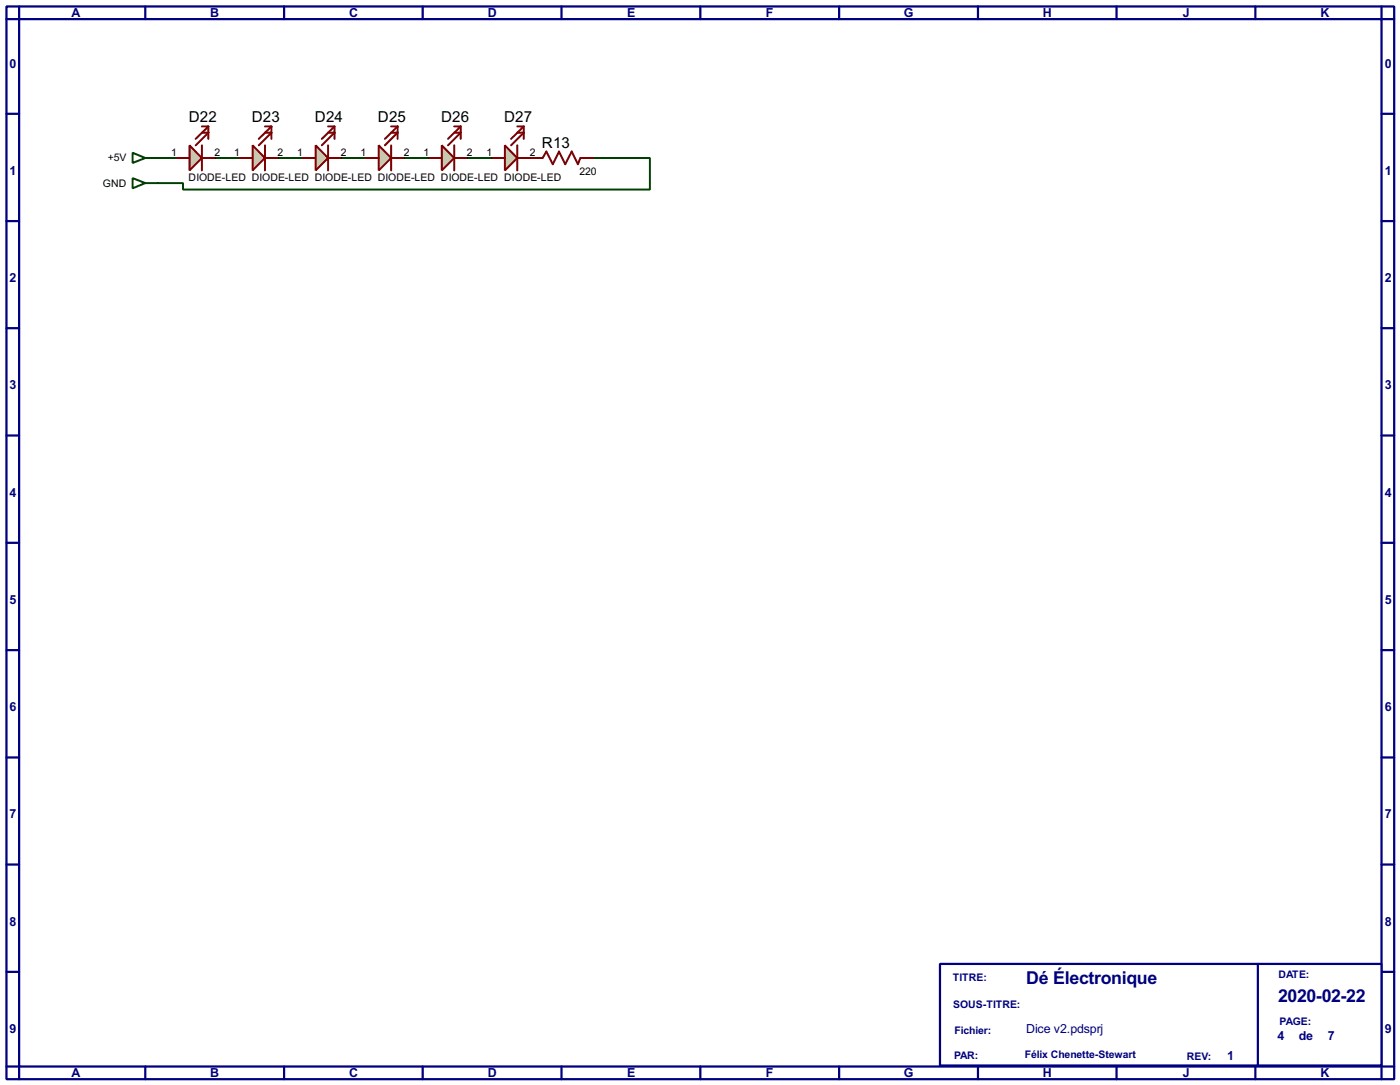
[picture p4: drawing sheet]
<svg xmlns="http://www.w3.org/2000/svg" width="282mm" height="218mm" viewBox="0 0 282 218" stroke-linecap="round" stroke-linejoin="round" font-family="sans-serif">
<g fill="none" stroke="#000080" stroke-width=".45">
<path d="M1.3 1.3h279.4v215.9h-279.4zM3.9 3.9h274.3v210.8h-274.3zM3.9 1.3v2.6h-2.6M29.3 1.3v2.6M57.2 1.3v2.6M85.1 1.3v2.6M113.1 1.3v2.6M141 1.3v2.6M169 1.3v2.6M196.9 1.3v2.6M224.8 1.3v2.6M252.8 1.3v2.6"/>
<path d="M278.2 1.3v2.6h2.5M1.3 22.9h2.6M278.2 22.9h2.5M1.3 44.5h2.6M278.2 44.5h2.5M1.3 66.1h2.6M278.2 66.1h2.5M1.3 87.7h2.6M278.2 87.7h2.5M1.3 109.3h2.6M278.2 109.3h2.5M1.3 130.9h2.6"/>
<path d="M278.2 130.9h2.5M1.3 152.5h2.6M278.2 152.5h2.5M1.3 174h2.6M278.2 174h2.5M1.3 195.6h2.6M278.2 195.6h2.5M1.3 214.7h2.6v2.5M29.3 214.7v2.5M57.2 214.7v2.5M85.1 214.7v2.5M113.1 214.7v2.5"/>
<path d="M141 214.7v2.5M169 214.7v2.5M196.9 214.7v2.5M224.8 214.7v2.5M252.8 214.7v2.5M280.7 214.7h-2.5v2.5"/>
</g>
<path d="M189.3 194h88.9v20.5h-88.9z" fill="#fff" stroke="#000080" stroke-width=".45"/>
<path d="M253.3 194v20.5" fill="none" stroke="#000080" stroke-width=".45"/>
<path d="M43.2 31.8h5.1M55.9 31.8h5.1M68.6 31.8h5.1M81.3 31.8h5.1M94 31.8h5.1" fill="none" stroke="#004000" stroke-width=".4"/>
<circle cx="106.7" cy="31.8" r=".2" fill="#004000"/>
<path d="M31.8 31.8h3.8M119.4 31.8h11.5v6.4h-94v-1.3h-5.1" fill="none" stroke="#004000" stroke-width=".4"/>
<path d="M106.7 31.8h2.6l.7-1.3 1.3 2.6 1.3-2.6 1.2 2.6 1.3-2.6 1.3 2.6 .5-1.3h2.5" fill="none" stroke="#800000" stroke-width=".4"/>
<path d="M50.9 29.3l2.5 2.5-2.5 2.5z" fill="#c8c8aa" stroke="#800000" stroke-width=".4"/>
<path d="M48.3 31.8h2.6M53.4 29.3v5M53.4 26.7h1.3l-2.6 2.6M53.4 25.5h1.3M53.4 31.8h2.5M54.7 25.5l-2.6 2.5M54.7 25.5v2.5" fill="none" stroke="#800000" stroke-width=".4"/>
<path d="M63.6 29.3l2.5 2.5-2.5 2.5z" fill="#c8c8aa" stroke="#800000" stroke-width=".4"/>
<path d="M61 31.8h2.6M66.1 29.3v5M66.1 26.7h1.3l-2.6 2.6M66.1 25.5h1.3M66.1 31.8h2.5M67.4 25.5l-2.6 2.5M67.4 25.5v2.5" fill="none" stroke="#800000" stroke-width=".4"/>
<path d="M76.3 29.3l2.5 2.5-2.5 2.5z" fill="#c8c8aa" stroke="#800000" stroke-width=".4"/>
<path d="M73.7 31.8h2.6M78.8 29.3v5M78.8 26.7h1.3l-2.6 2.6M78.8 25.5h1.3M78.8 31.8h2.5M80.1 25.5l-2.6 2.5M80.1 25.5v2.5" fill="none" stroke="#800000" stroke-width=".4"/>
<path d="M89 29.3l2.5 2.5-2.5 2.5z" fill="#c8c8aa" stroke="#800000" stroke-width=".4"/>
<path d="M86.4 31.8h2.6M91.5 29.3v5M91.5 26.7h1.3l-2.6 2.6M91.5 25.5h1.3M91.5 31.8h2.5M92.8 25.5l-2.6 2.5M92.8 25.5v2.5" fill="none" stroke="#800000" stroke-width=".4"/>
<path d="M38.2 29.3l2.5 2.5-2.5 2.5z" fill="#c8c8aa" stroke="#800000" stroke-width=".4"/>
<path d="M35.6 31.8h2.6M40.7 29.3v5M40.7 26.7h1.3l-2.6 2.6M40.7 25.5h1.3M40.7 31.8h2.5M42 25.5l-2.6 2.5M42 25.5v2.5" fill="none" stroke="#800000" stroke-width=".4"/>
<path d="M101.7 29.3l2.5 2.5-2.5 2.5z" fill="#c8c8aa" stroke="#800000" stroke-width=".4"/>
<path d="M99.1 31.8h2.6M104.2 29.3v5M104.2 26.7h1.3l-2.6 2.6M104.2 25.5h1.3M104.2 31.8h2.5M105.5 25.5l-2.6 2.5M105.5 25.5v2.5" fill="none" stroke="#800000" stroke-width=".4"/>
<path d="M26.7 30.8l2.6 1-2.6 1zM26.7 35.9l2.6 1-2.6 1zM29.3 31.8h2.5M29.3 36.9h2.5" fill="none" stroke="#004000" stroke-width=".4"/>
<g font-size="4" fill="#000080">
<text x="206.6" y="198">Dé Électronique</text>
<text x="257.4" y="201.7">2020-02-22</text>
</g>
<g font-size="3.4">
<text x="38" y="24.7">D22</text>
<text x="50.7" y="24.7">D23</text>
<text x="63.4" y="24.7">D24</text>
<text x="76.1" y="24.7">D25</text>
<text x="88.8" y="24.7">D26</text>
<text x="101.5" y="24.7">D27</text>
<text x="109.1" y="29.7">R13</text>
</g>
<g font-size="2.8" fill="#000080">
<text x="14.4" y="3.4">A</text>
<text x="42.3" y="3.4">B</text>
<text x="70.3" y="3.4">C</text>
<text x="98.2" y="3.4">D</text>
<text x="126.2" y="3.4">E</text>
<text x="154.2" y="3.4">F</text>
<text x="181.9" y="3.4">G</text>
<text x="210" y="3.4">H</text>
<text x="238.1" y="3.4">J</text>
<text x="265.9" y="3.4">K</text>
<text x="1.9" y="13.6">0</text>
<text x="278.8" y="13.6">0</text>
<text x="1.9" y="35.2">1</text>
<text x="278.8" y="35.2">1</text>
<text x="1.9" y="56.8">2</text>
<text x="278.8" y="56.8">2</text>
<text x="1.9" y="78.3">3</text>
<text x="278.8" y="78.3">3</text>
<text x="1.9" y="100">4</text>
<text x="278.8" y="100">4</text>
<text x="1.9" y="121.6">5</text>
<text x="278.8" y="121.6">5</text>
<text x="1.9" y="143.1">6</text>
<text x="278.8" y="143.1">6</text>
<text x="1.9" y="164.7">7</text>
<text x="278.8" y="164.7">7</text>
<text x="1.9" y="186.3">8</text>
<text x="278.8" y="186.3">8</text>
<text x="1.9" y="207.9">9</text>
<text x="206.6" y="208">Dice v2.pdsprj</text>
<text x="257.2" y="209.4">4</text>
<text x="261.5" y="209.4">de</text>
<text x="267.4" y="209.4">7</text>
<text x="278.8" y="207.9">9</text>
<text x="247.1" y="213.4">1</text>
<text x="14.4" y="216.8">A</text>
<text x="42.3" y="216.8">B</text>
<text x="70.3" y="216.8">C</text>
<text x="98.2" y="216.8">D</text>
<text x="126.2" y="216.8">E</text>
<text x="154.2" y="216.8">F</text>
<text x="181.9" y="216.8">G</text>
<text x="210" y="216.8">H</text>
<text x="238.1" y="216.8">J</text>
<text x="265.9" y="216.8">K</text>
</g>
<g font-size="2.4">
<text x="21.7" y="32.5">+5V</text>
<text x="34.5" y="31.4">1</text>
<text x="43.2" y="31.4">2</text>
<text x="47.2" y="31.4">1</text>
<text x="55.9" y="31.4">2</text>
<text x="59.9" y="31.4">1</text>
<text x="68.6" y="31.4">2</text>
<text x="72.6" y="31.4">1</text>
<text x="81.3" y="31.4">2</text>
<text x="85.3" y="31.4">1</text>
<text x="94" y="31.4">2</text>
<text x="98" y="31.4">1</text>
<text x="106.7" y="31.4">2</text>
<text x="116.7" y="35.2">220</text>
<text x="20.7" y="37.5">GND</text>
<text x="38" y="36.4">DIODE-LED DIODE-LED DIODE-LED DIODE-LED DIODE-LED DIODE-LED</text>
</g>
<g font-size="2.4" fill="#000080">
<text x="191.8" y="197.5">TITRE:</text>
<text x="257.4" y="196.9">DATE:</text>
<text x="191.9" y="202.8">SOUS-TITRE:</text>
<text x="192.2" y="208.2">Fichier:</text>
<text x="257.6" y="206.3">PAGE:</text>
<text x="192.1" y="213.2">PAR:</text>
<text x="206.3" y="213">Félix Chenette-Stewart</text>
<text x="238.9" y="213.3">REV:</text>
</g>
</svg>
